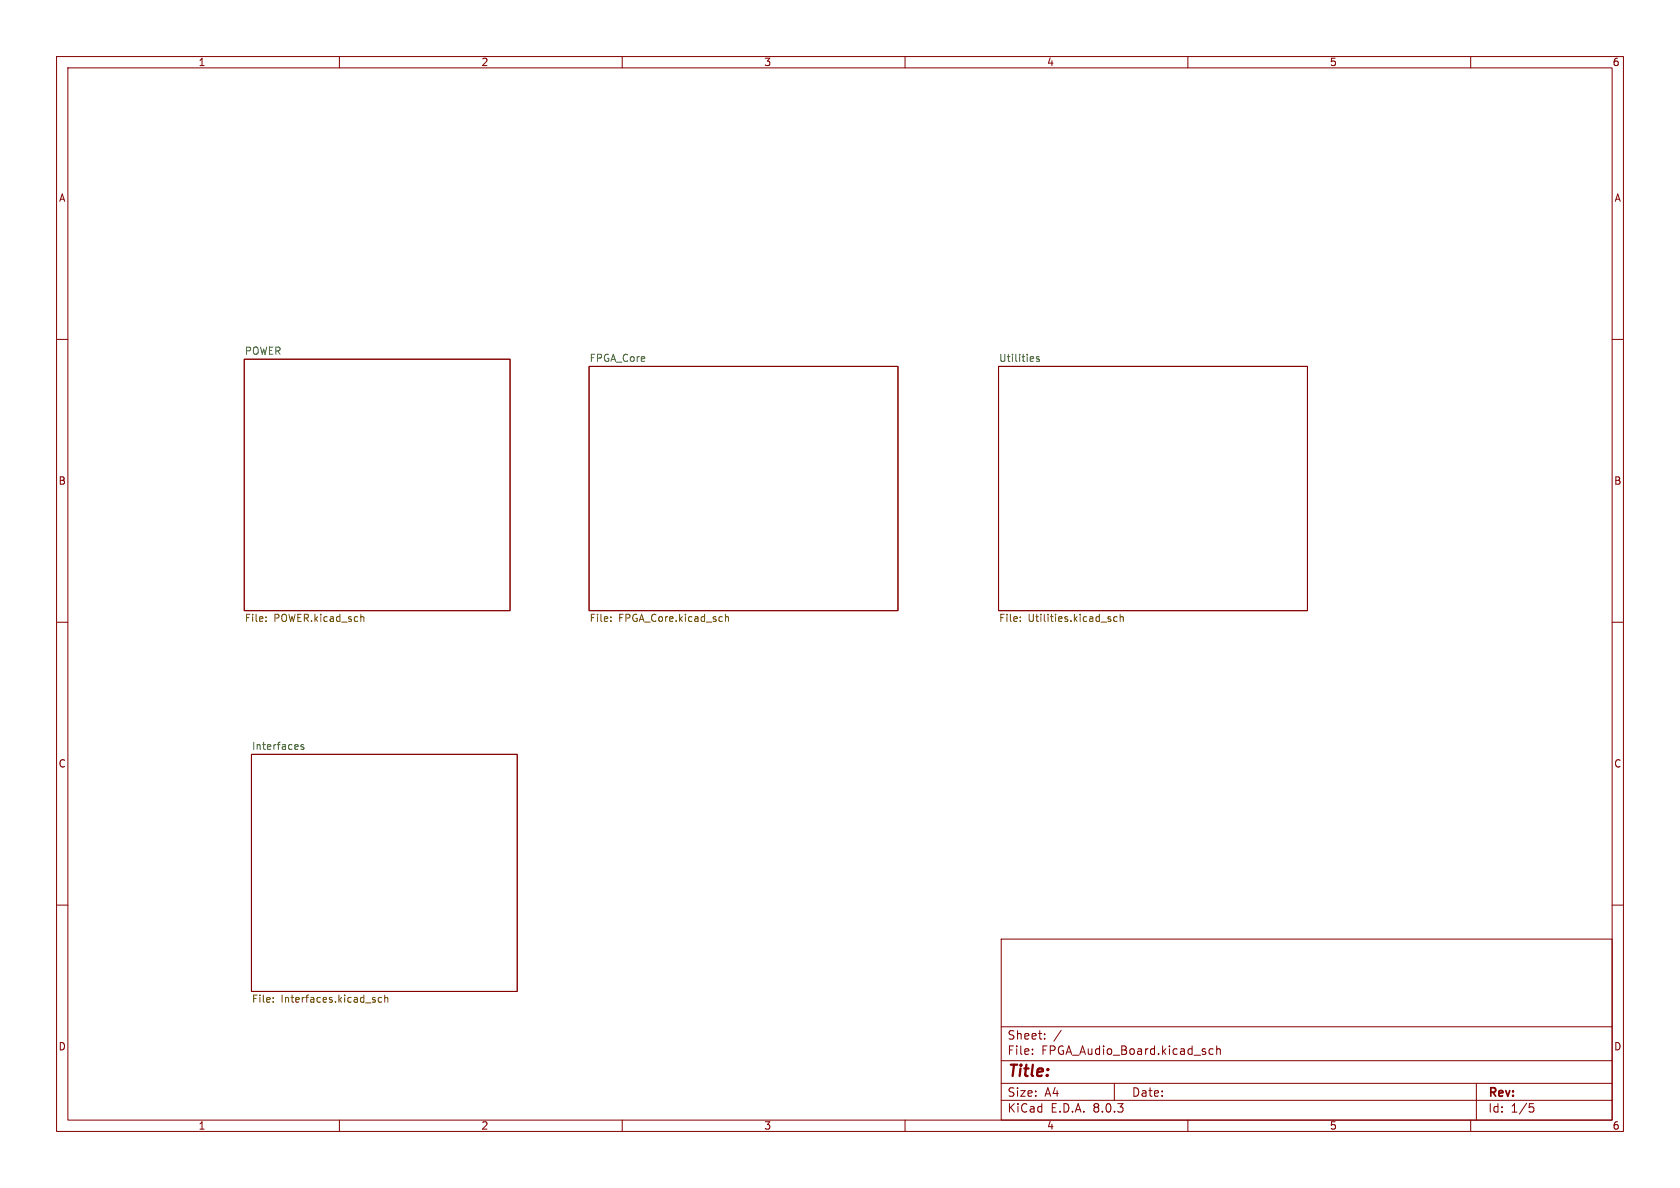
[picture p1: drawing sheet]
<svg xmlns="http://www.w3.org/2000/svg" width="297mm" height="210mm" viewBox="0 0 297 210" stroke-linecap="round" stroke-linejoin="round" font-family="sans-serif">
<g fill="none" stroke="#840000" stroke-width=".18">
<path d="M10 10h277v190h-277zM12 12h273v186h-273zM60 10v2M110 10v2M160 10v2M210 10v2M260 10v2M10 60h2M285 60h2M43.2 63.5h47v44.5h-47zM104.1 64.8h54.6v43.2h-54.6zM176.5 64.8h54.6v43.2h-54.6z"/>
<path d="M10 110h2M285 110h2M44.4 133.4h47v41.9h-47zM10 160h2M285 160h2M177 166h108v32h-108zM60 198v2M110 198v2M160 198v2M177 194.5h108M177 191.5h108M177 187.5h108"/>
<path d="M177 181.5h108M182.5 186.3v.1M182.5 185.5v.1M184.7 183.6v.1M184.7 182.8v.1M187.6 182.1l-1.3 2M197 191.5v3M210 198v2M214.5 185.5l-.5-.1-.3 .3v.4l.2 .2h.6M215.1 185.5l.2-.1 .4 .1v.9M215.1 184.9v1.5M260 198v2"/>
<path d="M261 191.5v6.5M270.4 195.1h.7M270.5 195.7h.4l.3 .3-.2 .5-.5 .1"/>
</g>
<path d="M183.7 63.1l-.3-.1-.2 .2 .1 .2 .4 .1v.3h-.5M53.7 131.7l-.3-.1-.2 .2 .1 .2 .4 .1v.3h-.5" fill="none" stroke="#006464" stroke-width=".18"/>
<g fill="none" stroke="#725600" stroke-width=".18">
<path d="M47 109.7v.2M47 109.1v.1M63.8 109.1h.5v.8M108 109.7v.2M108 109.1v.1M128.2 109.1l.2-.1 .3 .1 .1 .8M128.2 108.6v1.3M180.4 109.7v.2M180.4 109.1v.1M196.2 109.4l.2 .2-.2 .3M196.2 109l.1 .1M197.5 109.1l-.4-.1-.2 .3 .1 .5h.5"/>
<path d="M198 109.1l.2-.1 .3 .1 .1 .8M198 108.6v1.3M48.3 177v.2M48.3 176.4v.1M66.2 176.7l.2 .2-.2 .3M66.2 176.3l.1 .1M67.5 176.4l-.4-.1-.2 .3 .1 .5h.5M68 176.4l.2-.1 .3 .1 .1 .8M68 175.9v1.3"/>
</g>
<text font-size="2.8" fill="#840000" x="178" y="190.9">Title:</text>
<g font-size="2.1" fill="#840000">
<text x="178" y="184">Sheet:</text>
<text x="178" y="186.7">File:</text>
<text x="184.1" y="186.7">FPGA_Audio_Board.kicad_sch</text>
<text x="178" y="196.9">KiCad</text>
<text x="178" y="194.1">Size:</text>
<text x="184.7" y="194.1">A4</text>
<text x="185.7" y="196.9">E.D.A.</text>
<text x="193.3" y="196.9">8.0.3</text>
<text x="200" y="194.1">Date:</text>
<text x="263" y="194.3">Rev:</text>
<text x="263" y="196.9">Id:</text>
<text x="267.1" y="196.9">1/5</text>
</g>
<g font-size="1.8" fill="#840000">
<text x="35" y="11.9">1</text>
<text x="85" y="11.9">2</text>
<text x="135" y="11.9">3</text>
<text x="185" y="11.9">4</text>
<text x="235" y="11.9">5</text>
<text x="285" y="11.9">6</text>
<text x="10.3" y="35.9">A</text>
<text x="285.3" y="35.9">A</text>
<text x="10.3" y="85.9">B</text>
<text x="285.3" y="85.9">B</text>
<text x="10.3" y="135.9">C</text>
<text x="285.3" y="135.9">C</text>
<text x="10.3" y="185.9">D</text>
<text x="285.3" y="185.9">D</text>
<text x="35" y="199.9">1</text>
<text x="85" y="199.9">2</text>
<text x="135" y="199.9">3</text>
<text x="185" y="199.9">4</text>
<text x="235" y="199.9">5</text>
<text x="285" y="199.9">6</text>
</g>
<g font-size="1.8" fill="#006464">
<text x="43.2" y="62.8">POWER</text>
<text x="104.1" y="64.1">FPGA_Core</text>
<text x="176.5" y="64.1">Utilities</text>
<text x="44.4" y="132.6">Interfaces</text>
</g>
<g font-size="1.8" fill="#725600">
<text x="43.2" y="110.3">File:</text>
<text x="48.4" y="110.3">POWER.kicad_sch</text>
<text x="104.1" y="110.3">File:</text>
<text x="109.4" y="110.3">FPGA_Core.kicad_sch</text>
<text x="176.5" y="110.3">File:</text>
<text x="181.8" y="110.3">Utilities.kicad_sch</text>
<text x="44.4" y="177.6">File:</text>
<text x="49.7" y="177.6">Interfaces.kicad_sch</text>
</g>
</svg>
